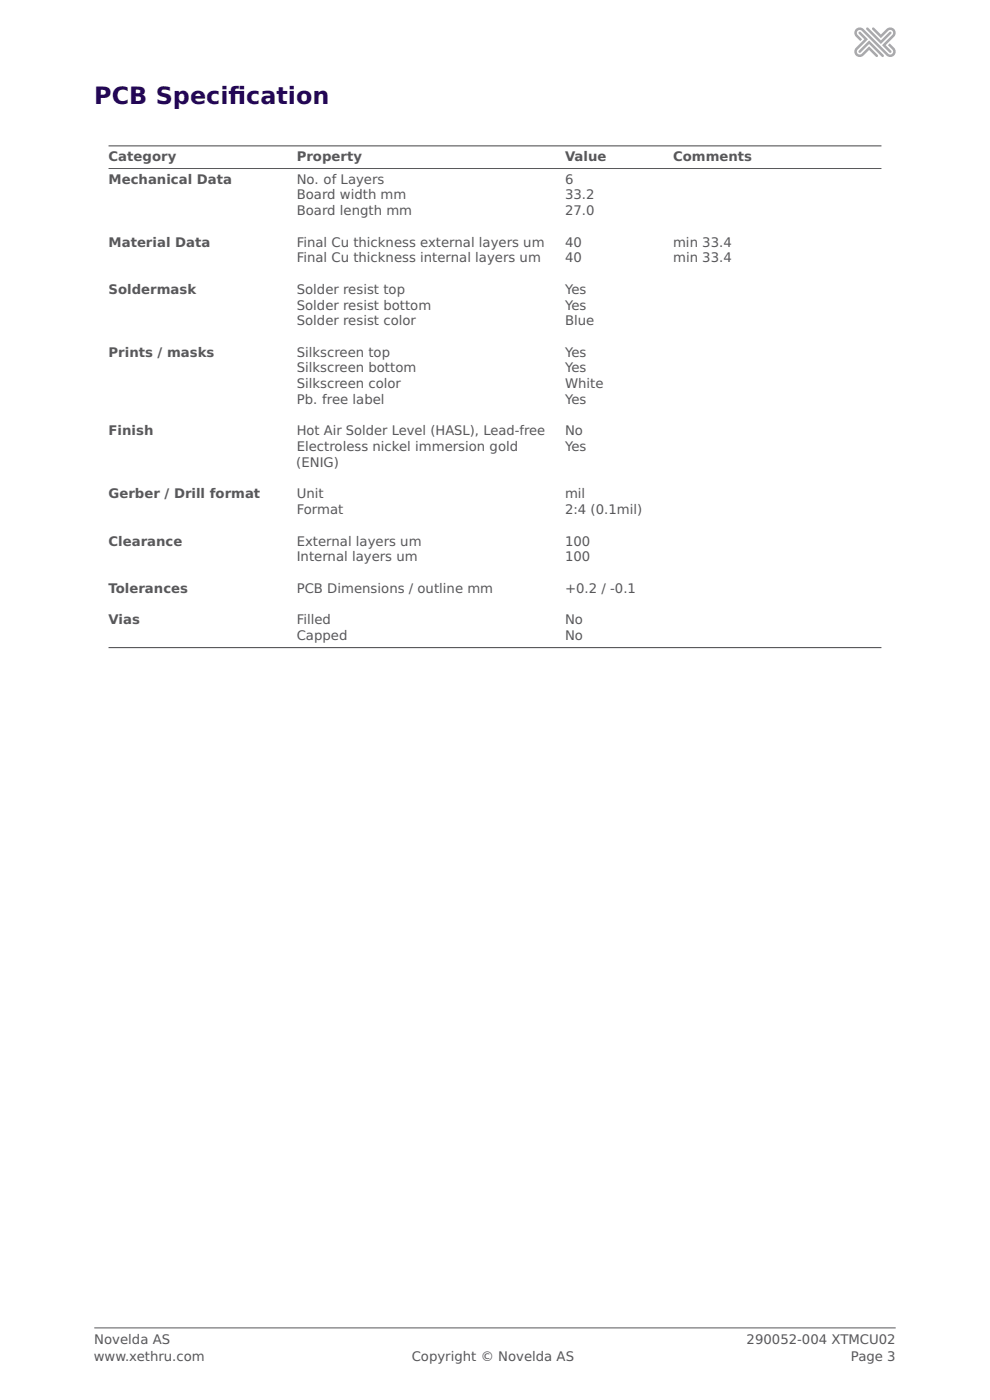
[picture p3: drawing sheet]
<svg xmlns="http://www.w3.org/2000/svg" width="210mm" height="297mm" viewBox="0 0 210 297" stroke-linecap="round" stroke-linejoin="round" font-family="sans-serif">
<g fill="#a8a9ad">
<path d="M182.2 10.8l2.2-2.2 3 3 .1 .3-.2 .2-.3-.1-2.6-2.7-1.8 1.8h-.4z"/>
<path d="M182.2 6.8h.4l1.5 1.5-2.2 2.2a.61 .61 0 0 0 0 .9 .61 .61 0 0 0 .9 0l1.6-1.6 1.8 1.8v.3l-.2 .2-.2-.1-1.4-1.4-1.2 1.2a1.15 1.15 0 0 1-1.6 0 1.15 1.15 0 0 1 0-1.7l1.8-1.8-1.2-1.1z"/>
<path d="M183.8 5.9h.4l2.7 2.7 1.8-1.8 .2-.1 .2 .3-2.2 2.3-3.1-3z"/>
<path d="M185 5.9h.4l1.5 1.4 1.1-1.1a1.15 1.15 0 0 1 1.7 0 1.15 1.15 0 0 1 0 1.6l-1.8 1.8 1.2 1.3-.1 .2-.3 .1-1.6-1.6 2.2-2.2a.61 .61 0 0 0 0-.9 .61 .61 0 0 0-.9 0l-1.5 1.6-1.9-1.8z"/>
<path d="M181.6 6.2a1.25 1.25 0 0 1 1.9 .3l4.1 4.1a1.71 1.71 0 0 0 1.4 .9 .62 .62 0 0 0 .3-1l-.9-.9 .3-.4 1 .9a1.15 1.15 0 0 1 0 1.7 1.15 1.15 0 0 1-1.7 0l-5.2-5.3a.61 .61 0 0 0-.9 0 .61 .61 0 0 0 0 .9l1 .9-.4 .4-.9-.9a1.15 1.15 0 0 1 0-1.6z"/>
</g>
<path d="M23 30.9h164M23 137.4h164" fill="none" stroke="#58585a" stroke-width=".24"/>
<path d="M23 35.7h164M20 281.7h170" fill="none" stroke="#58585a" stroke-width=".21"/>
<g font-size="5.1" fill="#230755">
<text x="20" y="22">PCB Specif</text>
<text x="48.5" y="22">ication</text>
</g>
<g font-size="2.8" fill="#58585a">
<text x="23" y="34.2">Category</text>
<text x="62.9" y="34.2">Property</text>
<text x="119.9" y="34.2">Value</text>
<text x="142.8" y="34.2">Comments</text>
<text x="23" y="38.9">Mechanical Data</text>
<text x="62.9" y="38.9">No. of Layers</text>
<text x="119.9" y="38.9">6</text>
<text x="62.9" y="42.3">Board width mm</text>
<text x="62.9" y="45.6">Board length mm</text>
<text x="119.9" y="42.3">33.2</text>
<text x="119.9" y="45.6">27.0</text>
<text x="23" y="52.3">Material Data</text>
<text x="62.9" y="52.3">Final Cu thickness external layers um</text>
<text x="119.9" y="52.3">40</text>
<text x="142.8" y="52.3">min 33.4</text>
<text x="62.9" y="55.6">Final Cu thickness internal layers um</text>
<text x="119.9" y="55.6">40</text>
<text x="142.8" y="55.6">min 33.4</text>
<text x="23" y="62.3">Soldermask</text>
<text x="62.9" y="62.3">Solder resist top</text>
<text x="62.9" y="65.7">Solder resist bottom</text>
<text x="119.9" y="65.7">Yes</text>
<text x="119.9" y="62.3">Yes</text>
<text x="62.9" y="69">Solder resist color</text>
<text x="119.9" y="69">Blue</text>
<text x="23" y="75.7">Prints / masks</text>
<text x="62.9" y="75.7">Silkscreen top</text>
<text x="119.9" y="75.7">Yes</text>
<text x="62.9" y="79">Silkscreen bottom</text>
<text x="62.9" y="82.4">Silkscreen color</text>
<text x="119.9" y="82.4">White</text>
<text x="119.9" y="79">Yes</text>
<text x="62.9" y="85.7">Pb. free label</text>
<text x="119.9" y="85.7">Yes</text>
<text x="23" y="92.4">Finish</text>
<text x="62.9" y="92.4">Hot Air Solder Level (HASL), Lead-free</text>
<text x="62.9" y="95.7">Electroless nickel immersion gold</text>
<text x="119.9" y="92.4">No</text>
<text x="119.9" y="95.7">Yes</text>
<text x="62.8" y="99">(ENIG)</text>
<text x="23" y="105.7">Gerber / Drill format</text>
<text x="62.9" y="105.7">Unit</text>
<text x="119.9" y="105.7">mil</text>
<text x="62.9" y="109.1">Format</text>
<text x="119.9" y="109.1">2:4 (0.1mil)</text>
<text x="23" y="115.7">Clearance</text>
<text x="62.9" y="115.7">External layers um</text>
<text x="62.9" y="119.1">Internal layers um</text>
<text x="119.9" y="115.7">100</text>
<text x="119.9" y="119.1">100</text>
<text x="23" y="125.8">Tolerances</text>
<text x="62.9" y="125.8">PCB Dimensions / outline mm</text>
<text x="119.9" y="125.8">+0.2 / -0.1</text>
<text x="23" y="132.4">Vias</text>
<text x="62.9" y="132.4">Filled</text>
<text x="62.9" y="135.8">Capped</text>
<text x="119.9" y="132.4">No</text>
<text x="119.9" y="135.8">No</text>
<text x="20" y="285.1">Novelda AS</text>
<text x="158.4" y="285.1">290052-004 XTMCU02</text>
<text x="19.9" y="288.6">www.xethru.com</text>
<text x="87.3" y="288.6">Copyright © Novelda AS</text>
<text x="180.5" y="288.6">Page 3</text>
</g>
</svg>
